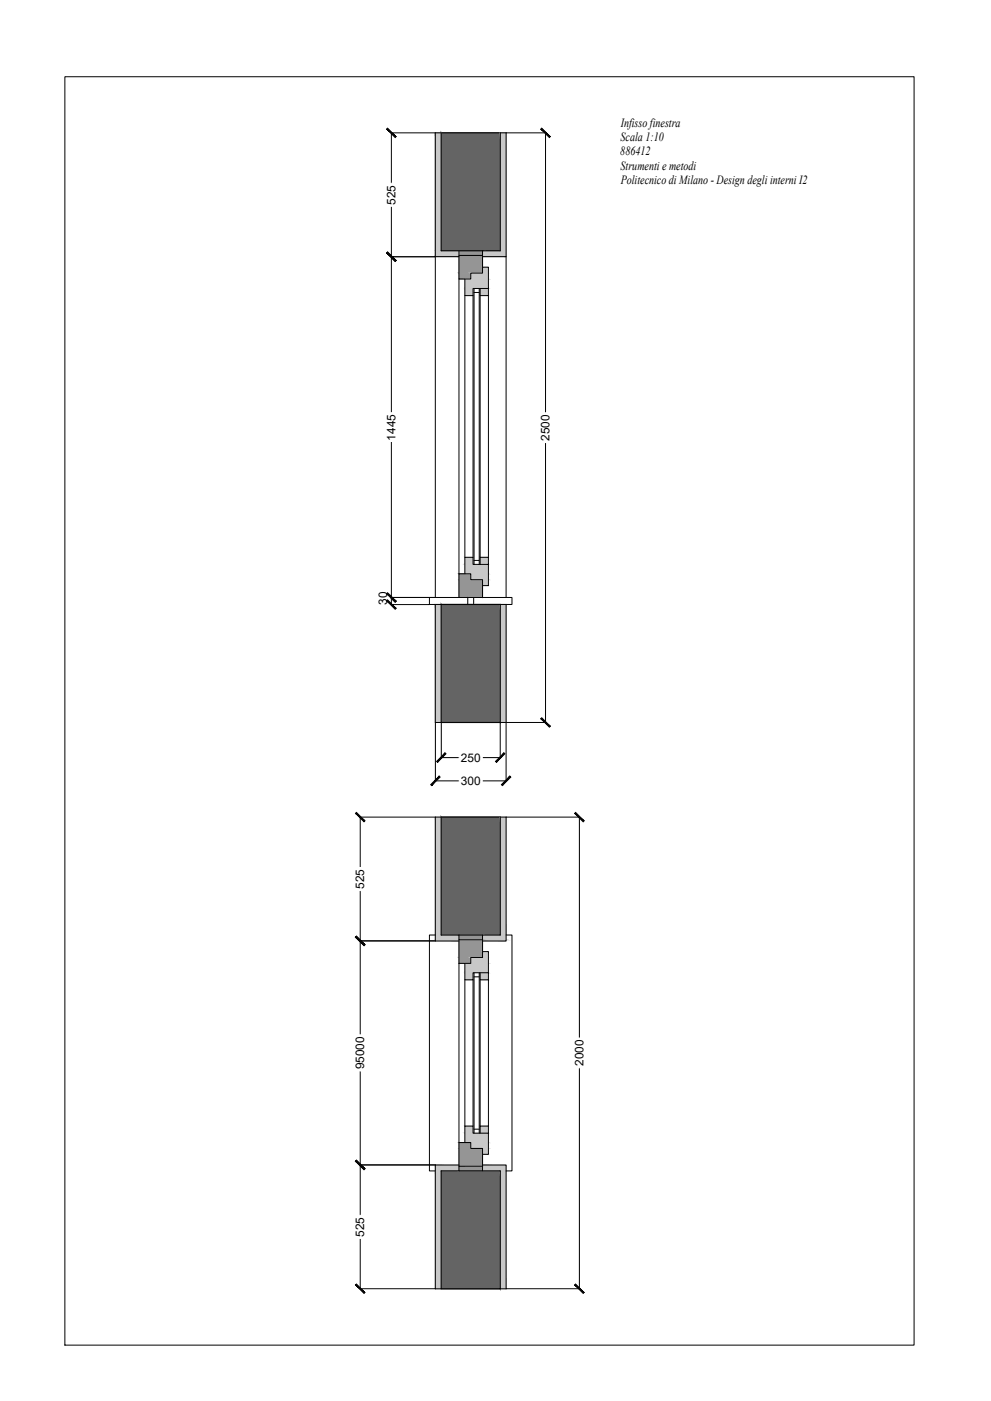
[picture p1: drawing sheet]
<svg xmlns="http://www.w3.org/2000/svg" width="420mm" height="594mm" viewBox="0 0 420 594" stroke-linecap="round" stroke-linejoin="round" font-family="sans-serif">
<!-- layer: A-ANNO-SCRN -->
<g fill="#939598" stroke="#939598" stroke-width=".42">
<path d="M187.1 56.3l25 50v-50zM187.1 56.3l25 50h-25z"/>
<path d="M187.1 256.3l25 50.1v-50.1zM187.1 256.3l25 50.1h-25z"/>
<path d="M187.1 346.5l25 50v-50zM187.1 346.5l25 50h-25z"/>
<path d="M187.1 496.5l25 50v-50zM187.1 496.5l25 50h-25z"/>
<path d="M212.1 56.3l2.5 50v-50zM212.1 56.3l2.5 50h-2.5z"/>
<path d="M184.6 56.3l2.5 50v-50zM184.6 56.3l2.5 50h-2.5z"/>
<path d="M204.6 106.3l10 2v-2zM204.6 106.3l10 2h-10z"/>
<path d="M194.6 106.3l10 2v-2zM194.6 106.3l10 2h-10z"/>
<path d="M184.6 106.3l10 2v-2zM184.6 106.3l10 2h-10z"/>
<path d="M204.6 108.3l10 .5v-.5zM204.6 108.3l10 .5h-10z"/>
<path d="M194.6 108.3l10 .5v-.5zM194.6 108.3l10 .5h-10z"/>
<path d="M184.6 108.3l10 .5v-.5zM184.6 108.3l10 .5h-10z"/>
<path d="M194.6 108.8l10 7v-7zM194.6 108.8l10 7h-10z"/>
<path d="M194.6 115.8l5 2.5v-2.5zM194.6 115.8l5 2.5h-5z"/>
<path d="M194.6 243.3l5 2.5v-2.5zM194.6 243.3l5 2.5h-5z"/>
<path d="M194.6 245.8l10 7.6v-7.6zM194.6 245.8l10 7.6h-10z"/>
<path d="M212.1 256.3l2.5 50.1v-50.1zM212.1 256.3l2.5 50.1h-2.5z"/>
<path d="M184.6 256.3l2.5 50.1v-50.1zM184.6 256.3l2.5 50.1h-2.5z"/>
<path d="M194.6 398.5l10 .5v-.5zM194.6 398.5l10 .5h-10z"/>
<path d="M194.6 399l10 7v-7zM194.6 399l10 7h-10z"/>
<path d="M194.6 406l5 2.5v-2.5zM194.6 406l5 2.5h-5z"/>
<path d="M194.6 484.5l5 2.5v-2.5zM194.6 484.5l5 2.5h-5z"/>
<path d="M194.6 487l10 7.5v-7.5zM194.6 487l10 7.5h-10z"/>
<path d="M194.6 396.5l10 2v-2zM194.6 396.5l10 2h-10z"/>
<path d="M194.6 494.5l10 2v-2zM194.6 494.5l10 2h-10z"/>
</g>
<g fill="#636466" stroke="#636466" stroke-width=".42">
<path d="M187.1 56.3l25 50v-50zM187.1 56.3l25 50h-25z"/>
<path d="M187.1 256.3l25 50.1v-50.1zM187.1 256.3l25 50.1h-25z"/>
<path d="M187.1 346.5l25 50v-50zM187.1 346.5l25 50h-25z"/>
<path d="M187.1 496.5l25 50v-50zM187.1 496.5l25 50h-25z"/>
</g>
<!-- layer: muri sezionati -->
<path d="M187.1 56.3h25v50h-25zM187.1 256.3h25v50.1h-25zM187.1 346.5h25v50h-25zM187.1 496.5h25v50h-25z" fill="none" stroke="#000" stroke-width=".51"/>
<!-- layer: A-ANNO-SCRN -->
<g fill="#c7c8ca" stroke="#c7c8ca" stroke-width=".42">
<path d="M212.1 56.3l2.5 50v-50zM212.1 56.3l2.5 50h-2.5z"/>
<path d="M184.6 56.3l2.5 50v-50zM184.6 56.3l2.5 50h-2.5z"/>
<path d="M204.6 106.3l10 2v-2zM204.6 106.3l10 2h-10z"/>
<path d="M184.6 106.3l10 2v-2zM184.6 106.3l10 2h-10z"/>
<path d="M204.6 108.3l10 .5v-.5zM204.6 108.3l10 .5h-10z"/>
<path d="M184.6 108.3l10 .5v-.5zM184.6 108.3l10 .5h-10z"/>
<path d="M212.1 256.3l2.5 50.1v-50.1zM212.1 256.3l2.5 50.1h-2.5z"/>
<path d="M184.6 256.3l2.5 50.1v-50.1zM184.6 256.3l2.5 50.1h-2.5z"/>
<path d="M212.1 346.5l2.5 50v-50zM212.1 346.5l2.5 50h-2.5z"/>
<path d="M184.6 346.5l2.5 50v-50zM184.6 346.5l2.5 50h-2.5z"/>
<path d="M204.6 396.5l10 2v-2zM204.6 396.5l10 2h-10z"/>
<path d="M184.6 396.5l10 2v-2zM184.6 396.5l10 2h-10z"/>
<path d="M204.6 398.5l10 .5v-.5zM204.6 398.5l10 .5h-10z"/>
<path d="M184.6 398.5l10 .5v-.5zM184.6 398.5l10 .5h-10z"/>
<path d="M204.6 494l10 .5v-.5zM204.6 494l10 .5h-10z"/>
<path d="M184.6 494l10 .5v-.5zM184.6 494l10 .5h-10z"/>
<path d="M204.6 494.5l10 2v-2zM204.6 494.5l10 2h-10z"/>
<path d="M184.6 494.5l10 2v-2zM184.6 494.5l10 2h-10z"/>
<path d="M212.1 496.5l2.5 50v-50zM212.1 496.5l2.5 50h-2.5z"/>
<path d="M184.6 496.5l2.5 50v-50zM184.6 496.5l2.5 50h-2.5z"/>
<path d="M194.6 396.5l10 2v-2zM194.6 396.5l10 2h-10z"/>
<path d="M194.6 494.5l10 2v-2zM194.6 494.5l10 2h-10z"/>
<path d="M204.6 113.3l2.5 2.5v-2.5zM204.6 113.3l2.5 2.5h-2.5z"/>
<path d="M199.6 115.8l7.5 2.5v-2.5zM199.6 115.8l7.5 2.5h-7.5z"/>
<path d="M197.1 118.3l10 4v-4zM197.1 118.3l10 4h-10z"/>
<path d="M203.6 122.3l3.5 3v-3zM203.6 122.3l3.5 3h-3.5z"/>
<path d="M197.1 122.3l3.5 3v-3zM197.1 122.3l3.5 3h-3.5z"/>
<path d="M203.6 236.3l3.5 3v-3zM203.6 236.3l3.5 3h-3.5z"/>
<path d="M197.1 236.3l3.5 3v-3zM197.1 236.3l3.5 3h-3.5z"/>
<path d="M197.1 239.3l10 4v-4zM197.1 239.3l10 4h-10z"/>
<path d="M199.6 243.3l7.5 2.5v-2.5zM199.6 243.3l7.5 2.5h-7.5z"/>
<path d="M204.6 245.8l2.5 2.5v-2.5zM204.6 245.8l2.5 2.5h-2.5z"/>
<path d="M204.6 403.5l2.5 2.5v-2.5zM204.6 403.5l2.5 2.5h-2.5z"/>
<path d="M199.6 406l7.5 2.5v-2.5zM199.6 406l7.5 2.5h-7.5z"/>
<path d="M197.1 408.5l10 4v-4zM197.1 408.5l10 4h-10z"/>
<path d="M203.6 412.5l3.5 3v-3zM203.6 412.5l3.5 3h-3.5z"/>
<path d="M197.1 412.5l3.5 3v-3zM197.1 412.5l3.5 3h-3.5z"/>
<path d="M203.6 477.5l3.5 3v-3zM203.6 477.5l3.5 3h-3.5z"/>
<path d="M197.1 477.5l3.5 3v-3zM197.1 477.5l3.5 3h-3.5z"/>
<path d="M197.1 480.5l10 4v-4zM197.1 480.5l10 4h-10z"/>
<path d="M199.6 484.5l7.5 2.5v-2.5zM199.6 484.5l7.5 2.5h-7.5z"/>
<path d="M204.6 487l2.5 2.5v-2.5zM204.6 487l2.5 2.5h-2.5z"/>
</g>
<!-- layer: lastre sezionate -->
<path d="M187.1 256.3h-5v-2.9h16.2v2.9M200.8 256.3v-2.9h16.3v2.9h-5" fill="none" stroke="#000" stroke-width=".42"/>
<!-- layer: buco muro -->
<path d="M184.6 108.8v144.6M194.6 118.3v125M214.6 108.8v144.6M197.1 125.3v111M207.1 125.3v111M198.3 253.4h2.5M184.6 396.5h-2.5v100h2.5M214.6 396.5h2.5v100h-2.5M194.6 408.5v76M197.1 415.5v62M207.1 415.5v62" fill="none" stroke="#000" stroke-width=".42"/>
<!-- layer: controtelaio sezione -->
<g fill="none" stroke="#000" stroke-width=".42">
<path d="M187.1 56.3h-2.5v52.5h10M212.1 56.3h2.5v52.5h-10M194.6 106.3v2h10v-2M200.6 125.3v111M201 122.3v117M201 124h2.2M203.2 122.3v117M203.6 125.3v111M201 237.6h2.2M184.6 256.3v50.1h2.5M214.6 256.3v50.1h-2.5M187.1 346.5h-2.5v52.5h10"/>
<path d="M212.1 346.5h2.5v52.5h-10M194.6 396.5v2h10v-2M200.6 415.5v62M201 412.5v68M201 414.2h2.2M203.2 412.5v68M203.6 415.5v62M201 478.8h2.2M194.6 496.5v-2h10v2M194.6 494h-10v52.5h2.5M204.6 494h10v52.5h-2.5"/>
</g>
<!-- layer: telaio sezione -->
<path d="M194.6 108.3v10h5v-2.5h5v-7.5M204.6 113.3h2.5v9h-6.5v3h-3.5v-7M203.6 122.3v3h3.5v-3M203.6 239.3v-3h3.5v3M194.6 253.4v-10.1h5v2.5h5v7.6M197.1 243.3v-7h3.5v3h6.5v9h-2.5M194.6 398.5v10h5v-2.5h5v-7.5M203.6 412.5v3h3.5v-3M204.6 403.5h2.5v9h-6.5v3h-3.5v-7M194.6 494.5v-10h5v2.5h5v7.5M197.1 484.5v-7h3.5v3h6.5v9h-2.5M203.6 480.5v-3h3.5v3" fill="none" stroke="#000" stroke-width=".42"/>
<!-- layer: A-ELEV-MBE1 -->
<g fill="none" stroke="#000" stroke-width=".42">
<path d="M27.5 32.5h360v537.9h-360zM184.6 56.3h-18.7v22.3M214.6 56.3h16.7v119.6M165.9 86.6v89.3M165.9 108.9h18.7M165.9 186.3v67.1h18.7M231.3 186.8v119.6h-16.7v24.7h-11M182.1 253.4h-16.2v3h16.2M184.6 306.4v24.7h11M187.1 306.4v14.9h8.5M212.1 306.4v14.9h-8.5M184.6 346.5h-31.9v22.3"/>
<path d="M214.6 346.5h31v94.6M152.7 376.8v62.9M152.7 399h31.9M152.7 453.2v63M245.6 451.9v94.6h-31M152.7 494h31.9M152.7 524.2v22.3h31.9"/>
</g>
<!-- layer: 0 -->
<g fill="#000" stroke="#000" stroke-width=".42">
<path d="M163.9 54.7l3.6 3.6 .4-.4zM164.3 54.3l3.6 3.6-4-3.2z"/>
<path d="M229.3 54.7l3.6 3.6 .4-.4zM229.3 54.7l.4-.4 3.6 3.6z"/>
<path d="M164.3 106.9l-.4 .4 4 3.2zM163.9 107.3l4 3.2-.4 .4z"/>
<path d="M163.9 107.3l3.6 3.6 .4-.4zM163.9 107.3l.4-.4 3.6 3.6z"/>
<path d="M164.3 251.4l-.4 .3 4 3.3zM163.9 251.7l4 3.3-.4 .3z"/>
<path d="M164.3 254.4l-.4 .3 4 3.3zM163.9 254.7l4 3.3-.4 .3z"/>
<path d="M163.9 251.7l3.6 3.6 .4-.3zM163.9 251.7l.4-.3 3.6 3.6z"/>
<path d="M188.7 319.3l-3.2 3.9 3.6-3.6zM185.1 322.9l3.6-3.6-3.2 3.9z"/>
<path d="M229.7 304.4l-.4 .3 4 3.3zM229.3 304.7l4 3.3-.4 .3z"/>
<path d="M186.2 329.1l-3.2 4 3.6-3.6zM186.2 329.1l-3.2 4-.4-.4z"/>
<path d="M210.1 322.9l.4 .3 3.2-3.9zM213.7 319.3l.4 .3-3.6 3.6z"/>
<path d="M216.2 329.1l-3.6 3.6 .4 .4zM216.2 329.1l.4 .4-3.6 3.6z"/>
<path d="M150.7 344.9l3.6 3.6 .4-.4zM151.1 344.5l3.6 3.6-4-3.2z"/>
<path d="M243.7 344.9l3.6 3.6 .3-.4zM244 344.5l3.6 3.6-3.9-3.2z"/>
<path d="M151.1 397l-.4 .4 4 3.2zM150.7 397.4l4 3.2-.4 .4z"/>
<path d="M150.7 397.4l3.6 3.6 .4-.4zM150.7 397.4l.4-.4 3.6 3.6z"/>
<path d="M150.7 492.4l4 3.2-3.6-3.6zM150.7 492.4l4 3.2-.4 .4z"/>
<path d="M150.7 492.4l3.6 3.6 .4-.4zM150.7 492.4l.4-.4 3.6 3.6z"/>
<path d="M151.1 544.5l-.4 .4 4 3.2zM150.7 544.9l4 3.2-.4 .4z"/>
<path d="M244 544.5l-.3 .4 3.9 3.2zM243.7 544.9l3.9 3.2-.3 .4z"/>
</g>
<!-- layer: A-ELEV-MBE1 -->
<g fill="#fff" stroke="#fff" stroke-width=".42">
<path d="M228.5 175v12.6h5.5zM228.5 175h5.5v12.6z"/>
<path d="M163.2 77.7v9.8h5.5zM163.2 77.7h5.5v9.8z"/>
<path d="M163.2 175v12.2h5.5zM163.2 175h5.5v12.2z"/>
<path d="M159.6 250.3v6.9h5.4zM159.6 250.3h5.4v6.9z"/>
<path d="M194.7 328.4v5.4l9.8-5.4zM194.7 333.8l9.8-5.4v5.4z"/>
<path d="M194.7 318.5v5.5l9.8-5.5zM194.7 324l9.8-5.5v5.5z"/>
<path d="M242.9 440.2v12.6h5.5zM242.9 440.2h5.5v12.6z"/>
<path d="M150 367.9v9.7h5.4zM150 367.9h5.4v9.7z"/>
<path d="M150 515.4v9.7h5.4zM150 515.4h5.4v9.7z"/>
<path d="M150 438.8v15.3h5.4zM150 438.8h5.4v15.3z"/>
</g>
<g font-size="5.3">
<text x="263.2" y="53.7">Infisso finestra</text>
<text x="263.1" y="59.8">Scala 1:10</text>
<text x="263" y="65.8">886412</text>
<text x="263.1" y="71.9">Strumenti e metodi</text>
<text x="263.2" y="78">Politecnico di Milano - Design degli interni I2</text>
</g>
<g font-size="5">
<text x="167.7" y="86.8" transform="rotate(-90 167.7 86.8)">525</text>
<text x="167.7" y="186.8" transform="rotate(-90 167.7 186.8)">1445</text>
<text x="233" y="186.9" transform="rotate(-90 233 186.9)">2500</text>
<text x="164.1" y="256.5" transform="rotate(-90 164.1 256.5)">30</text>
<text x="195.4" y="323">250</text>
<text x="195.4" y="332.9">300</text>
<text x="154.5" y="376.9" transform="rotate(-90 154.5 376.9)">525</text>
<text x="154.5" y="453.5" transform="rotate(-90 154.5 453.5)">95000</text>
<text x="247.4" y="452" transform="rotate(-90 247.4 452)">2000</text>
<text x="154.5" y="524.4" transform="rotate(-90 154.5 524.4)">525</text>
</g>
</svg>
